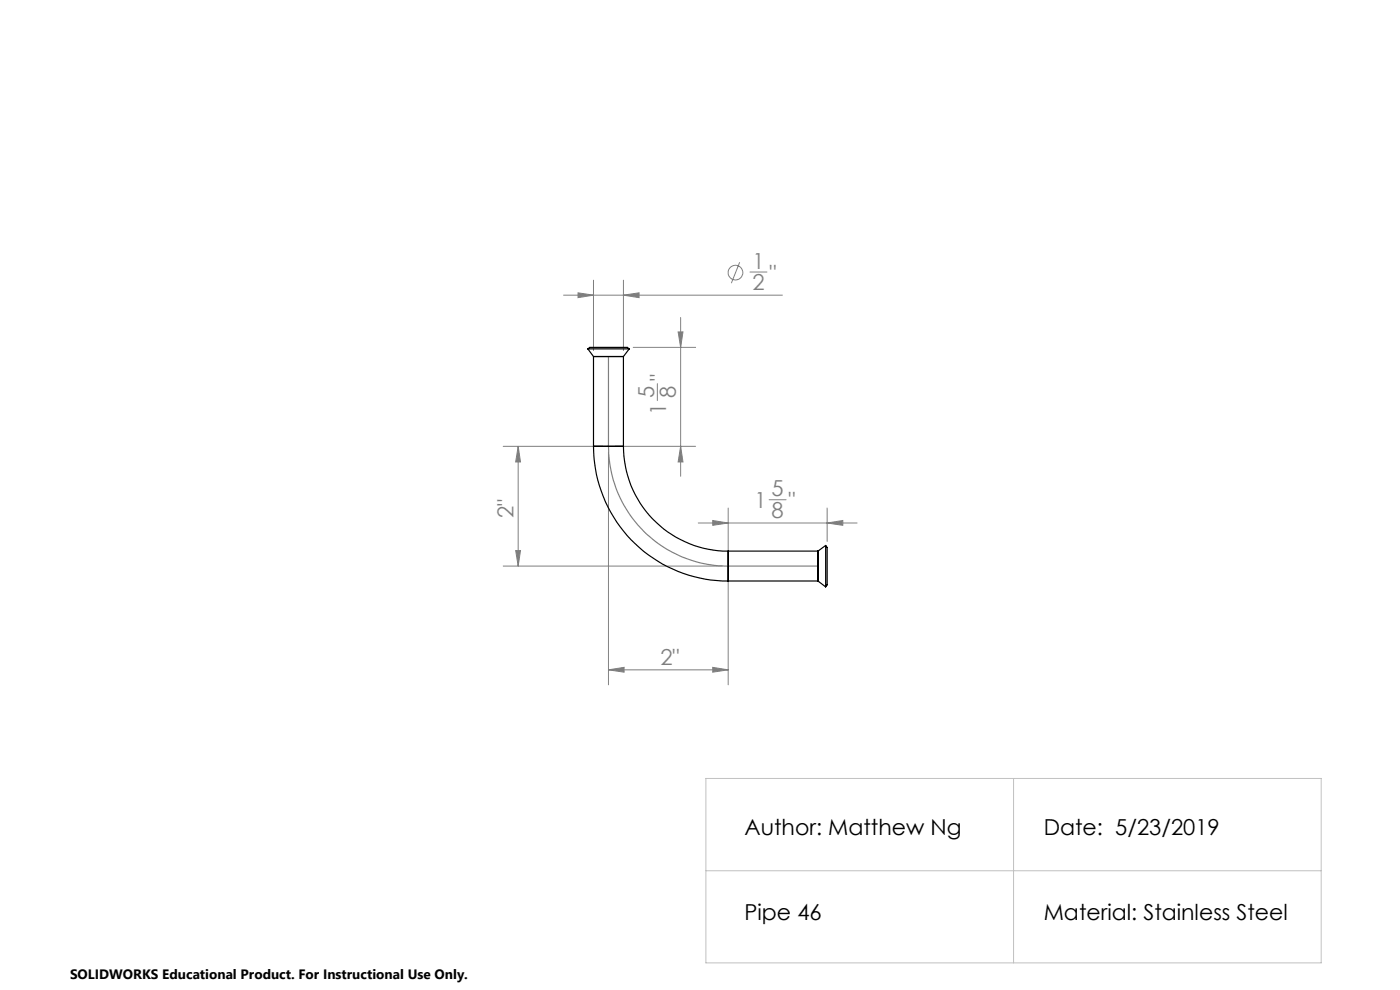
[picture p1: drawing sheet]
<svg xmlns="http://www.w3.org/2000/svg" width="297mm" height="210mm" viewBox="0 0 297 210" stroke-linecap="round" stroke-linejoin="round" font-family="sans-serif">
<g fill="none" stroke="#808080" stroke-width=".21">
<path d="M125.9 59.4v15M132.3 59.4v15M156.9 55.6l-1.7 4.5M159.1 57.7h3.6M119.6 62.6h46.4M122.6 62.1l3.3 .5-3.3 .5zM132.3 62.6l3.3-.5v1zM134.3 73.7h13.3M143.9 70.4h1l-.5 3.3zM144.4 67.3v33.7M106.8 94.7h21M109.9 94.7v25.4"/>
<path d="M109.9 94.7l.5 3.3h-1zM129.1 95.9v49.4M130.4 94.7h17.2M139.5 81.4v3.6M144.4 94.7l.5 3.3h-1zM109.4 116.8h1l-.5 3.3zM148.1 110.9h33.7M151.2 110.4l3.3 .5-3.3 .5zM154.5 107.8v11M163.2 106h3.6M175.5 110.9l3.3-.5v1zM175.5 107.8v7.1"/>
<path d="M106.8 120.1h46.4M154.5 121.3v24M129.1 142.1l3.3-.5v1zM129.1 142.1h25.4M151.2 141.6l3.3 .5-3.3 .5z"/>
<circle cx="156" cy="57.8" r="1.55"/>
</g>
<path d="M129.1 75.6v19.1a25.4 25.4 0 0 0 25.4 25.4h19" fill="none" stroke="#808080" stroke-width=".25"/>
<path d="M149.8 165.1h130.5v39.1h-130.5zM215 165.1v39.1M149.8 184.7h130.5" fill="none" stroke="#c0c0c0" stroke-width=".21"/>
<g fill="#808080">
<path d="M151.2 110.4l3.3 .5-3.3 .5zM175.5 110.9l3.3-.5v1zM129.1 142.1l3.3-.5v1zM151.2 141.6l3.3 .5-3.3 .5zM122.6 62.1l3.3 .5-3.3 .5zM132.3 62.6l3.3-.5v1z"/>
<path d="M144.4 94.7l.5 3.3h-1zM143.9 70.4h1l-.5 3.3z"/>
<path d="M109.4 116.8h1l-.5 3.3zM109.9 94.7l.5 3.3h-1z"/>
</g>
<g fill="none" stroke="#000" stroke-width=".25">
<path d="M124.7 74h8.8M124.7 74l.4-.3h6.8a1.81 1.81 0 0 1 1.6 .3M124.7 74l1.2 1.6M125.9 75.6h6.4M125.9 75.6v19.1M132.3 75.6v19.1M133.5 74l-1.2 1.6M125.9 94.7a28.5 28.5 0 0 0 28.6 28.6M125.9 94.7h6.4M132.3 94.7a22.2 22.2 0 0 0 22.2 22.2M154.5 116.9v6.4M154.5 116.9h19"/>
<path d="M173.5 116.9v6.4M175.2 115.7v8.8M175.2 115.7l.3 .4v6.8a1.81 1.81 0 0 1-.3 1.6M175.2 115.7l-1.7 1.2M154.5 123.3h19M173.5 123.3l1.7 1.2"/>
</g>
<g font-size="4.7" fill="#808080">
<text x="159.6" y="57">1</text>
<text x="163.2" y="59.5">&quot;</text>
<text x="159.6" y="61.6">2</text>
<text x="141.3" y="80.8" transform="rotate(-90 141.3 80.8)">&quot;</text>
<text x="138.8" y="84.4" transform="rotate(-90 138.8 84.4)">5</text>
<text x="141.3" y="88.1" transform="rotate(-90 141.3 88.1)">1</text>
<text x="143.4" y="84.4" transform="rotate(-90 143.4 84.4)">8</text>
<text x="160.1" y="107.8">1</text>
<text x="163.7" y="105.3">5</text>
<text x="167.3" y="107.8">&quot;</text>
<text x="108.9" y="109.9" transform="rotate(-90 108.9 109.9)">2&quot;</text>
<text x="163.7" y="109.9">8</text>
<text x="140.1" y="141.1">2&quot;</text>
</g>
<g font-size="4.7">
<text x="157.9" y="177.1">Author: Matthew Ng</text>
<text x="221.4" y="177.1">Date: 5/23/2019</text>
<text x="157.9" y="195.2">Pipe 46</text>
<text x="221.4" y="195.2">Material: Stainless Steel</text>
</g>
<text font-size="2.9" x="14.9" y="207.6">SOLIDWORKS Educational Product. For Instructional Use Only.</text>
</svg>
